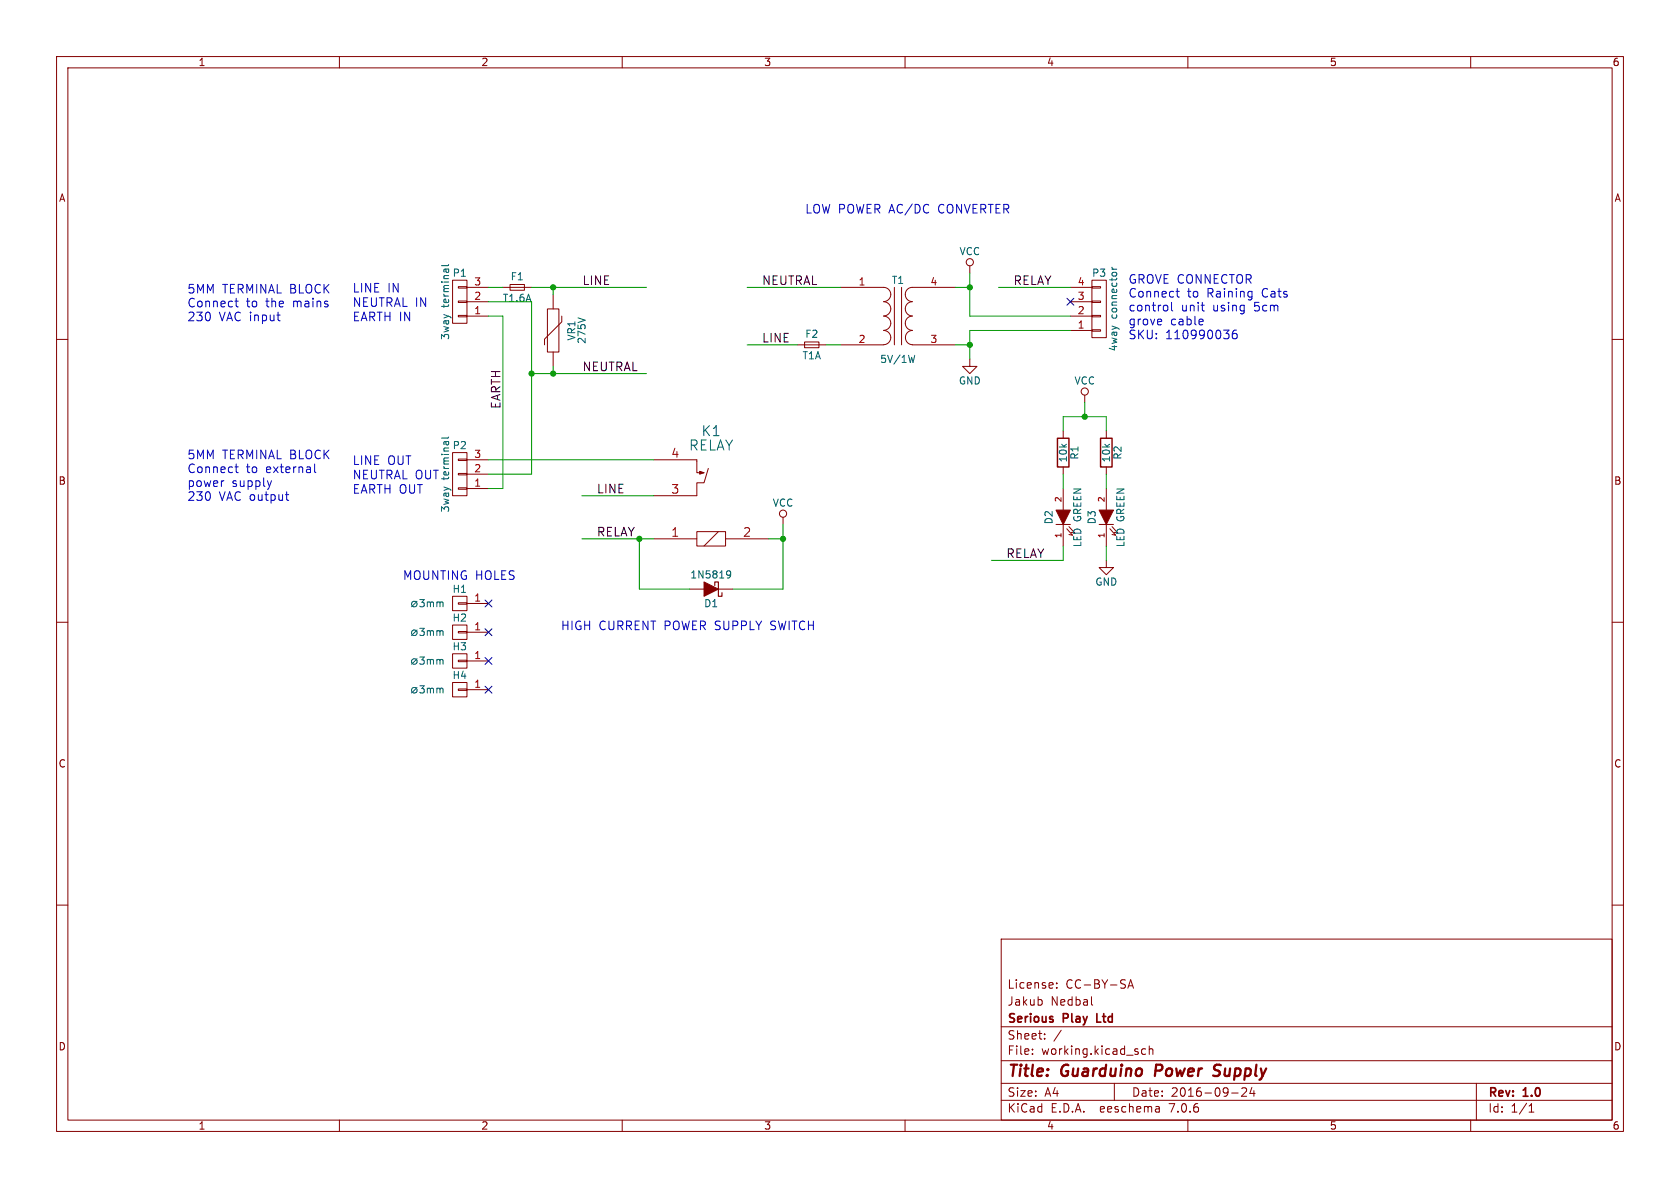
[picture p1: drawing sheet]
(kicad_sch (version 20230121) (generator eeschema)

 (paper "A4")

 (title_block
  (title "Guarduino Power Supply")
  (date "2016-09-24")
  (rev "1.0")
  (company "Serious Play Ltd")
  (comment 1 "Jakub Nedbal")
  (comment 2 "License: CC-BY-SA"))

 (lib_symbols
  (symbol "guarduino_power-rescue:CONN_01X01" (pin_names (offset 1.016) hide) (in_bom yes) (on_board yes)
   (property "Reference" "P" (at 0 2.54 0) (effects (font (size 1.27 1.27))))
   (property "Value" "CONN_01X01" (at 2.54 0 90) (effects (font (size 1.27 1.27))))
   (property "Footprint" "" (at 0 0 0) (effects (font (size 1.27 1.27))))
   (property "Datasheet" "" (at 0 0 0) (effects (font (size 1.27 1.27))))
   (symbol "CONN_01X01_0_1"
    (rectangle (start -1.27 0.127) (end 0.254 -0.127) (stroke (width 0) (type solid)) (fill (type none)))
    (rectangle (start -1.27 1.27) (end 1.27 -1.27) (stroke (width 0) (type solid)) (fill (type none))))
   (symbol "CONN_01X01_1_1"
    (pin passive line (at -5.08 0 0) (length 3.81) (name "P1" (effects (font (size 1.27 1.27)))) (number "1" (effects (font (size 1.27 1.27)))))))
  (symbol "guarduino_power-rescue:CONN_01X03" (pin_names (offset 1.016) hide) (in_bom yes) (on_board yes)
   (property "Reference" "P" (at 0 5.08 0) (effects (font (size 1.27 1.27))))
   (property "Value" "CONN_01X03" (at 2.54 0 90) (effects (font (size 1.27 1.27))))
   (property "Footprint" "" (at 0 0 0) (effects (font (size 1.27 1.27))))
   (property "Datasheet" "" (at 0 0 0) (effects (font (size 1.27 1.27))))
   (symbol "CONN_01X03_0_1"
    (rectangle (start -1.27 -2.413) (end 0.254 -2.667) (stroke (width 0) (type solid)) (fill (type none)))
    (rectangle (start -1.27 0.127) (end 0.254 -0.127) (stroke (width 0) (type solid)) (fill (type none)))
    (rectangle (start -1.27 2.667) (end 0.254 2.413) (stroke (width 0) (type solid)) (fill (type none)))
    (rectangle (start -1.27 3.81) (end 1.27 -3.81) (stroke (width 0) (type solid)) (fill (type none))))
   (symbol "CONN_01X03_1_1"
    (pin passive line (at -5.08 2.54 0) (length 3.81) (name "P1" (effects (font (size 1.27 1.27)))) (number "1" (effects (font (size 1.27 1.27)))))
    (pin passive line (at -5.08 0 0) (length 3.81) (name "P2" (effects (font (size 1.27 1.27)))) (number "2" (effects (font (size 1.27 1.27)))))
    (pin passive line (at -5.08 -2.54 0) (length 3.81) (name "P3" (effects (font (size 1.27 1.27)))) (number "3" (effects (font (size 1.27 1.27)))))))
  (symbol "guarduino_power-rescue:CONN_01X04" (pin_names (offset 1.016) hide) (in_bom yes) (on_board yes)
   (property "Reference" "P" (at 0 6.35 0) (effects (font (size 1.27 1.27))))
   (property "Value" "CONN_01X04" (at 2.54 0 90) (effects (font (size 1.27 1.27))))
   (property "Footprint" "" (at 0 0 0) (effects (font (size 1.27 1.27))))
   (property "Datasheet" "" (at 0 0 0) (effects (font (size 1.27 1.27))))
   (symbol "CONN_01X04_0_1"
    (rectangle (start -1.27 -3.683) (end 0.254 -3.937) (stroke (width 0) (type solid)) (fill (type none)))
    (rectangle (start -1.27 -1.143) (end 0.254 -1.397) (stroke (width 0) (type solid)) (fill (type none)))
    (rectangle (start -1.27 1.397) (end 0.254 1.143) (stroke (width 0) (type solid)) (fill (type none)))
    (rectangle (start -1.27 3.937) (end 0.254 3.683) (stroke (width 0) (type solid)) (fill (type none)))
    (rectangle (start -1.27 5.08) (end 1.27 -5.08) (stroke (width 0) (type solid)) (fill (type none))))
   (symbol "CONN_01X04_1_1"
    (pin passive line (at -5.08 3.81 0) (length 3.81) (name "P1" (effects (font (size 1.27 1.27)))) (number "1" (effects (font (size 1.27 1.27)))))
    (pin passive line (at -5.08 1.27 0) (length 3.81) (name "P2" (effects (font (size 1.27 1.27)))) (number "2" (effects (font (size 1.27 1.27)))))
    (pin passive line (at -5.08 -1.27 0) (length 3.81) (name "P3" (effects (font (size 1.27 1.27)))) (number "3" (effects (font (size 1.27 1.27)))))
    (pin passive line (at -5.08 -3.81 0) (length 3.81) (name "P4" (effects (font (size 1.27 1.27)))) (number "4" (effects (font (size 1.27 1.27)))))))
  (symbol "guarduino_power-rescue:D_Schottky" (pin_numbers hide) (pin_names (offset 1.016) hide) (in_bom yes) (on_board yes)
   (property "Reference" "D" (at 0 2.54 0) (effects (font (size 1.27 1.27))))
   (property "Value" "D_Schottky" (at 0 -2.54 0) (effects (font (size 1.27 1.27))))
   (property "Footprint" "" (at 0 0 0) (effects (font (size 1.27 1.27))))
   (property "Datasheet" "" (at 0 0 0) (effects (font (size 1.27 1.27))))
   (symbol "D_Schottky_0_1"
    (polyline (pts (xy 1.27 1.27) (xy -1.27 0) (xy 1.27 -1.27)) (stroke (width 0) (type solid)) (fill (type outline)))
    (polyline (pts (xy -1.905 0.635) (xy -1.905 1.27) (xy -1.27 1.27) (xy -1.27 -1.27) (xy -0.635 -1.27) (xy -0.635 -0.635)) (stroke (width 0.2032) (type solid)) (fill (type none))))
   (symbol "D_Schottky_1_1"
    (pin passive line (at -3.81 0 0) (length 2.54) (name "K" (effects (font (size 1.27 1.27)))) (number "1" (effects (font (size 1.27 1.27)))))
    (pin passive line (at 3.81 0 180) (length 2.54) (name "A" (effects (font (size 1.27 1.27)))) (number "2" (effects (font (size 1.27 1.27)))))))
  (symbol "guarduino_power-rescue:F_Small" (pin_numbers hide) (pin_names (offset 0.254) hide) (in_bom yes) (on_board yes)
   (property "Reference" "F" (at -1.016 1.524 0) (effects (font (size 1.27 1.27)) (justify left)))
   (property "Value" "F_Small" (at -3.048 -1.524 0) (effects (font (size 1.27 1.27)) (justify left)))
   (property "Footprint" "" (at 0 0 0) (effects (font (size 1.27 1.27))))
   (property "Datasheet" "" (at 0 0 0) (effects (font (size 1.27 1.27))))
   (symbol "F_Small_0_1"
    (rectangle (start -1.27 0.508) (end 1.27 -0.508) (stroke (width 0) (type solid)) (fill (type none)))
    (polyline (pts (xy -1.27 0) (xy 1.27 0)) (stroke (width 0) (type solid)) (fill (type none))))
   (symbol "F_Small_1_1"
    (pin passive line (at -2.54 0 0) (length 1.27) (name "~" (effects (font (size 1.016 1.016)))) (number "1" (effects (font (size 1.016 1.016)))))
    (pin passive line (at 2.54 0 180) (length 1.27) (name "~" (effects (font (size 1.016 1.016)))) (number "2" (effects (font (size 1.016 1.016)))))))
  (symbol "guarduino_power-rescue:GND" (power) (pin_names (offset 0)) (in_bom yes) (on_board yes)
   (property "Reference" "#PWR" (at 0 -6.35 0) (effects (font (size 1.27 1.27)) hide))
   (property "Value" "GND" (at 0 -3.81 0) (effects (font (size 1.27 1.27))))
   (property "Footprint" "" (at 0 0 0) (effects (font (size 1.27 1.27))))
   (property "Datasheet" "" (at 0 0 0) (effects (font (size 1.27 1.27))))
   (symbol "GND_0_1"
    (polyline (pts (xy 0 0) (xy 0 -1.27) (xy 1.27 -1.27) (xy 0 -2.54) (xy -1.27 -1.27) (xy 0 -1.27)) (stroke (width 0) (type solid)) (fill (type none))))
   (symbol "GND_1_1"
    (pin power_in line (at 0 0 270) (length 0) hide (name "GND" (effects (font (size 1.27 1.27)))) (number "1" (effects (font (size 1.27 1.27)))))))
  (symbol "guarduino_power-rescue:LED" (pin_names (offset 1.016) hide) (in_bom yes) (on_board yes)
   (property "Reference" "D" (at 0 2.54 0) (effects (font (size 1.27 1.27))))
   (property "Value" "LED" (at 0 -2.54 0) (effects (font (size 1.27 1.27))))
   (property "Footprint" "" (at 0 0 0) (effects (font (size 1.27 1.27))))
   (property "Datasheet" "" (at 0 0 0) (effects (font (size 1.27 1.27))))
   (symbol "LED_0_1"
    (polyline (pts (xy -1.27 1.27) (xy -1.27 -1.27)) (stroke (width 0) (type solid)) (fill (type none)))
    (polyline (pts (xy -2.032 -0.635) (xy -3.175 -1.651) (xy -3.048 -1.016)) (stroke (width 0) (type solid)) (fill (type none)))
    (polyline (pts (xy -1.651 -1.016) (xy -2.794 -2.032) (xy -2.667 -1.397)) (stroke (width 0) (type solid)) (fill (type none)))
    (polyline (pts (xy 1.27 1.27) (xy -1.27 0) (xy 1.27 -1.27)) (stroke (width 0) (type solid)) (fill (type outline))))
   (symbol "LED_1_1"
    (pin passive line (at -5.08 0 0) (length 3.81) (name "K" (effects (font (size 1.016 1.016)))) (number "1" (effects (font (size 1.016 1.016)))))
    (pin passive line (at 5.08 0 180) (length 3.81) (name "A" (effects (font (size 1.016 1.016)))) (number "2" (effects (font (size 1.016 1.016)))))))
  (symbol "guarduino_power-rescue:R" (pin_numbers hide) (pin_names (offset 0)) (in_bom yes) (on_board yes)
   (property "Reference" "R" (at 2.032 0 90) (effects (font (size 1.27 1.27))))
   (property "Value" "R" (at 0 0 90) (effects (font (size 1.27 1.27))))
   (property "Footprint" "" (at -1.778 0 90) (effects (font (size 1.27 1.27))))
   (property "Datasheet" "" (at 0 0 0) (effects (font (size 1.27 1.27))))
   (symbol "R_0_1"
    (rectangle (start -1.016 -2.54) (end 1.016 2.54) (stroke (width 0.254) (type solid)) (fill (type none))))
   (symbol "R_1_1"
    (pin passive line (at 0 3.81 270) (length 1.27) (name "~" (effects (font (size 1.27 1.27)))) (number "1" (effects (font (size 1.27 1.27)))))
    (pin passive line (at 0 -3.81 90) (length 1.27) (name "~" (effects (font (size 1.27 1.27)))) (number "2" (effects (font (size 1.27 1.27)))))))
  (symbol "guarduino_power-rescue:RELAY_PCN-105D3MHZ" (pin_names (offset 1.016) hide) (in_bom yes) (on_board yes)
   (property "Reference" "K" (at 0 15.24 0) (effects (font (size 1.778 1.778))))
   (property "Value" "RELAY_PCN-105D3MHZ" (at 0 -15.24 0) (effects (font (size 1.778 1.778))))
   (property "Footprint" "" (at 0 0 0) (effects (font (size 1.524 1.524))))
   (property "Datasheet" "" (at 0 0 0) (effects (font (size 1.524 1.524))))
   (symbol "RELAY_PCN-105D3MHZ_0_1"
    (rectangle (start -6.35 2.54) (end -3.81 -2.54) (stroke (width 0) (type solid)) (fill (type none)))
    (polyline (pts (xy 8.636 -2.54) (xy 8.89 -2.54) (xy 8.89 -2.54)) (stroke (width 0) (type solid)) (fill (type none)))
    (polyline (pts (xy -3.81 1.27) (xy -6.35 -1.27) (xy -6.35 -1.27) (xy -6.35 -1.27)) (stroke (width 0) (type solid)) (fill (type none)))
    (polyline (pts (xy 8.636 -2.54) (xy 6.604 -2.54) (xy 6.604 -1.27) (xy 6.604 -1.27)) (stroke (width 0) (type solid)) (fill (type none)))
    (polyline (pts (xy 2.54 -2.54) (xy 4.826 -2.54) (xy 4.826 -1.27) (xy 7.366 -0.508) (xy 7.366 -0.508)) (stroke (width 0) (type solid)) (fill (type none)))
    (polyline (pts (xy 6.604 -1.27) (xy 6.35 -2.032) (xy 6.858 -2.032) (xy 6.604 -1.27) (xy 6.604 -1.27)) (stroke (width 0) (type solid)) (fill (type outline))))
   (symbol "RELAY_PCN-105D3MHZ_1_1"
    (pin input line (at -5.08 -10.16 90) (length 7.62) (name "~" (effects (font (size 1.524 1.524)))) (number "1" (effects (font (size 1.524 1.524)))))
    (pin input line (at -5.08 10.16 270) (length 7.62) (name "~" (effects (font (size 1.524 1.524)))) (number "2" (effects (font (size 1.524 1.524)))))
    (pin passive line (at 2.54 -10.16 90) (length 7.62) (name "~" (effects (font (size 1.524 1.524)))) (number "3" (effects (font (size 1.524 1.524)))))
    (pin passive line (at 8.89 -10.16 90) (length 7.62) (name "~" (effects (font (size 1.524 1.524)))) (number "4" (effects (font (size 1.524 1.524)))))))
  (symbol "guarduino_power-rescue:TRANSFO" (pin_names (offset 1.016) hide) (in_bom yes) (on_board yes)
   (property "Reference" "T" (at 0 6.35 0) (effects (font (size 1.27 1.27))))
   (property "Value" "TRANSFO" (at 0 -7.62 0) (effects (font (size 1.27 1.27))))
   (property "Footprint" "" (at 0 0 0) (effects (font (size 1.27 1.27))))
   (property "Datasheet" "" (at 0 0 0) (effects (font (size 1.27 1.27))))
   (symbol "TRANSFO_0_1"
    (arc (start -2.54 -5.0546) (mid -1.6599 -4.6901) (end -1.27 -3.81) (stroke (width 0) (type solid)) (fill (type none)))
    (arc (start -2.54 -2.5146) (mid -1.6599 -2.1501) (end -1.27 -1.27) (stroke (width 0) (type solid)) (fill (type none)))
    (arc (start -2.54 0.0254) (mid -1.6599 0.3899) (end -1.27 1.27) (stroke (width 0) (type solid)) (fill (type none)))
    (arc (start -2.54 2.5654) (mid -1.6599 2.9299) (end -1.27 3.81) (stroke (width 0) (type solid)) (fill (type none)))
    (arc (start -1.27 -3.81) (mid -1.642 -2.912) (end -2.54 -2.54) (stroke (width 0) (type solid)) (fill (type none)))
    (arc (start -1.27 -1.27) (mid -1.642 -0.372) (end -2.54 0) (stroke (width 0) (type solid)) (fill (type none)))
    (arc (start -1.27 1.27) (mid -1.642 2.168) (end -2.54 2.54) (stroke (width 0) (type solid)) (fill (type none)))
    (arc (start -1.27 3.81) (mid -1.642 4.708) (end -2.54 5.08) (stroke (width 0) (type solid)) (fill (type none)))
    (polyline (pts (xy -0.635 5.08) (xy -0.635 -5.08)) (stroke (width 0) (type solid)) (fill (type none)))
    (polyline (pts (xy 0.635 -5.08) (xy 0.635 5.08)) (stroke (width 0) (type solid)) (fill (type none)))
    (arc (start 1.2954 -1.27) (mid 1.6599 -2.1501) (end 2.54 -2.5146) (stroke (width 0) (type solid)) (fill (type none)))
    (arc (start 1.2954 1.27) (mid 1.6599 0.3899) (end 2.54 0.0254) (stroke (width 0) (type solid)) (fill (type none)))
    (arc (start 1.2954 3.81) (mid 1.6599 2.9299) (end 2.54 2.5654) (stroke (width 0) (type solid)) (fill (type none)))
    (arc (start 1.3208 -3.81) (mid 1.6853 -4.6901) (end 2.5654 -5.0546) (stroke (width 0) (type solid)) (fill (type none)))
    (arc (start 2.54 0) (mid 1.642 -0.372) (end 1.2954 -1.27) (stroke (width 0) (type solid)) (fill (type none)))
    (arc (start 2.54 2.54) (mid 1.642 2.168) (end 1.2954 1.27) (stroke (width 0) (type solid)) (fill (type none)))
    (arc (start 2.54 5.08) (mid 1.642 4.708) (end 1.2954 3.81) (stroke (width 0) (type solid)) (fill (type none)))
    (arc (start 2.5654 -2.54) (mid 1.6674 -2.912) (end 1.3208 -3.81) (stroke (width 0) (type solid)) (fill (type none))))
   (symbol "TRANSFO_1_1"
    (pin passive line (at -10.16 5.08 0) (length 7.62) (name "AA" (effects (font (size 1.27 1.27)))) (number "1" (effects (font (size 1.27 1.27)))))
    (pin passive line (at -10.16 -5.08 0) (length 7.62) (name "AB" (effects (font (size 1.27 1.27)))) (number "2" (effects (font (size 1.27 1.27)))))
    (pin passive line (at 10.16 -5.08 180) (length 7.62) (name "SA" (effects (font (size 1.27 1.27)))) (number "3" (effects (font (size 1.27 1.27)))))
    (pin passive line (at 10.16 5.08 180) (length 7.62) (name "SB" (effects (font (size 1.27 1.27)))) (number "4" (effects (font (size 1.27 1.27)))))))
  (symbol "guarduino_power-rescue:VCC" (power) (pin_names (offset 0)) (in_bom yes) (on_board yes)
   (property "Reference" "#PWR" (at 0 -3.81 0) (effects (font (size 1.27 1.27)) hide))
   (property "Value" "VCC" (at 0 3.81 0) (effects (font (size 1.27 1.27))))
   (property "Footprint" "" (at 0 0 0) (effects (font (size 1.27 1.27))))
   (property "Datasheet" "" (at 0 0 0) (effects (font (size 1.27 1.27))))
   (symbol "VCC_0_1"
    (polyline (pts (xy 0 0) (xy 0 1.27)) (stroke (width 0) (type solid)) (fill (type none)))
    (circle (center 0 1.905) (radius 0.635) (stroke (width 0) (type solid)) (fill (type none))))
   (symbol "VCC_1_1"
    (pin power_in line (at 0 0 90) (length 0) hide (name "VCC" (effects (font (size 1.27 1.27)))) (number "1" (effects (font (size 1.27 1.27)))))))
  (symbol "guarduino_power-rescue:VR" (pin_numbers hide) (pin_names (offset 0)) (in_bom yes) (on_board yes)
   (property "Reference" "VR" (at 1.524 -1.1684 90) (effects (font (size 1.27 1.27)) (justify top)))
   (property "Value" "VR" (at 0 0 90) (effects (font (size 1.27 1.27))))
   (property "Footprint" "" (at 0 0 0) (effects (font (size 1.27 1.27))))
   (property "Datasheet" "" (at 0 0 0) (effects (font (size 1.27 1.27))))
   (symbol "VR_0_1"
    (rectangle (start -1.016 3.81) (end 1.016 -3.81) (stroke (width 0) (type solid)) (fill (type none)))
    (polyline (pts (xy -1.524 -2.54) (xy -1.524 -1.524) (xy 1.524 1.524) (xy 1.524 2.54) (xy 1.524 2.54)) (stroke (width 0) (type solid)) (fill (type none))))
   (symbol "VR_1_1"
    (pin passive line (at 0 6.35 270) (length 2.54) (name "~" (effects (font (size 1.27 1.27)))) (number "1" (effects (font (size 1.27 1.27)))))
    (pin passive line (at 0 -6.35 90) (length 2.54) (name "~" (effects (font (size 1.27 1.27)))) (number "2" (effects (font (size 1.27 1.27))))))))

 (junction (at 97.79 66.04) (diameter 0) (color 0 0 0 0))
 (junction (at 171.45 50.8) (diameter 0) (color 0 0 0 0))
 (junction (at 113.03 95.25) (diameter 0) (color 0 0 0 0))
 (junction (at 191.77 73.66) (diameter 0) (color 0 0 0 0))
 (junction (at 138.43 95.25) (diameter 0) (color 0 0 0 0))
 (junction (at 93.98 66.04) (diameter 0) (color 0 0 0 0))
 (junction (at 97.79 50.8) (diameter 0) (color 0 0 0 0))
 (junction (at 171.45 60.96) (diameter 0) (color 0 0 0 0))

 (no_connect (at 189.23 53.34))
 (no_connect (at 86.36 111.76))
 (no_connect (at 86.36 121.92))
 (no_connect (at 86.36 106.68))
 (no_connect (at 86.36 116.84))

 (wire (pts (xy 171.45 55.88) (xy 189.23 55.88)) (stroke (width 0) (type default)))
 (wire (pts (xy 86.36 55.88) (xy 88.9 55.88)) (stroke (width 0) (type default)))
 (wire (pts (xy 97.79 50.8) (xy 114.3 50.8)) (stroke (width 0) (type default)))
 (wire (pts (xy 86.36 81.28) (xy 115.57 81.28)) (stroke (width 0) (type default)))
 (wire (pts (xy 113.03 95.25) (xy 113.03 104.14)) (stroke (width 0) (type default)))
 (wire (pts (xy 195.58 73.66) (xy 195.58 76.2)) (stroke (width 0) (type default)))
 (wire (pts (xy 86.36 53.34) (xy 93.98 53.34)) (stroke (width 0) (type default)))
 (wire (pts (xy 168.91 50.8) (xy 171.45 50.8)) (stroke (width 0) (type default)))
 (wire (pts (xy 168.91 60.96) (xy 171.45 60.96)) (stroke (width 0) (type default)))
 (wire (pts (xy 93.98 53.34) (xy 93.98 66.04)) (stroke (width 0) (type default)))
 (wire (pts (xy 171.45 58.42) (xy 171.45 60.96)) (stroke (width 0) (type default)))
 (wire (pts (xy 140.97 60.96) (xy 132.08 60.96)) (stroke (width 0) (type default)))
 (wire (pts (xy 135.89 95.25) (xy 138.43 95.25)) (stroke (width 0) (type default)))
 (wire (pts (xy 138.43 104.14) (xy 129.54 104.14)) (stroke (width 0) (type default)))
 (wire (pts (xy 191.77 73.66) (xy 191.77 71.12)) (stroke (width 0) (type default)))
 (wire (pts (xy 191.77 73.66) (xy 195.58 73.66)) (stroke (width 0) (type default)))
 (wire (pts (xy 86.36 50.8) (xy 88.9 50.8)) (stroke (width 0) (type default)))
 (wire (pts (xy 132.08 50.8) (xy 148.59 50.8)) (stroke (width 0) (type default)))
 (wire (pts (xy 187.96 83.82) (xy 187.96 86.36)) (stroke (width 0) (type default)))
 (wire (pts (xy 93.98 83.82) (xy 86.36 83.82)) (stroke (width 0) (type default)))
 (wire (pts (xy 97.79 50.8) (xy 97.79 52.07)) (stroke (width 0) (type default)))
 (wire (pts (xy 93.98 66.04) (xy 93.98 83.82)) (stroke (width 0) (type default)))
 (wire (pts (xy 113.03 95.25) (xy 115.57 95.25)) (stroke (width 0) (type default)))
 (wire (pts (xy 138.43 95.25) (xy 138.43 104.14)) (stroke (width 0) (type default)))
 (wire (pts (xy 171.45 48.26) (xy 171.45 50.8)) (stroke (width 0) (type default)))
 (wire (pts (xy 187.96 73.66) (xy 191.77 73.66)) (stroke (width 0) (type default)))
 (wire (pts (xy 93.98 50.8) (xy 97.79 50.8)) (stroke (width 0) (type default)))
 (wire (pts (xy 171.45 60.96) (xy 171.45 63.5)) (stroke (width 0) (type default)))
 (wire (pts (xy 148.59 60.96) (xy 146.05 60.96)) (stroke (width 0) (type default)))
 (wire (pts (xy 86.36 86.36) (xy 88.9 86.36)) (stroke (width 0) (type default)))
 (wire (pts (xy 102.87 87.63) (xy 115.57 87.63)) (stroke (width 0) (type default)))
 (wire (pts (xy 195.58 83.82) (xy 195.58 86.36)) (stroke (width 0) (type default)))
 (wire (pts (xy 88.9 86.36) (xy 88.9 55.88)) (stroke (width 0) (type default)))
 (wire (pts (xy 187.96 96.52) (xy 187.96 99.06)) (stroke (width 0) (type default)))
 (wire (pts (xy 93.98 66.04) (xy 97.79 66.04)) (stroke (width 0) (type default)))
 (wire (pts (xy 102.87 95.25) (xy 113.03 95.25)) (stroke (width 0) (type default)))
 (wire (pts (xy 187.96 73.66) (xy 187.96 76.2)) (stroke (width 0) (type default)))
 (wire (pts (xy 176.53 50.8) (xy 189.23 50.8)) (stroke (width 0) (type default)))
 (wire (pts (xy 195.58 96.52) (xy 195.58 99.06)) (stroke (width 0) (type default)))
 (wire (pts (xy 171.45 50.8) (xy 171.45 55.88)) (stroke (width 0) (type default)))
 (wire (pts (xy 138.43 92.71) (xy 138.43 95.25)) (stroke (width 0) (type default)))
 (wire (pts (xy 171.45 58.42) (xy 189.23 58.42)) (stroke (width 0) (type default)))
 (wire (pts (xy 113.03 104.14) (xy 121.92 104.14)) (stroke (width 0) (type default)))
 (wire (pts (xy 187.96 99.06) (xy 175.26 99.06)) (stroke (width 0) (type default)))
 (wire (pts (xy 97.79 64.77) (xy 97.79 66.04)) (stroke (width 0) (type default)))
 (wire (pts (xy 97.79 66.04) (xy 114.3 66.04)) (stroke (width 0) (type default)))

 (text "LINE OUT" (at 62.23 82.55 0) (effects (font (size 1.524 1.524)) (justify left bottom)))
 (text "EARTH OUT" (at 62.23 87.63 0) (effects (font (size 1.524 1.524)) (justify left bottom)))
 (text "LOW POWER AC/DC CONVERTER" (at 142.24 38.1 0) (effects (font (size 1.524 1.524)) (justify left bottom)))
 (text "MOUNTING HOLES" (at 71.12 102.87 0) (effects (font (size 1.524 1.524)) (justify left bottom)))
 (text "NEUTRAL IN" (at 62.23 54.61 0) (effects (font (size 1.524 1.524)) (justify left bottom)))
 (text "5MM TERMINAL BLOCK\nConnect to the mains\n230 VAC input" (at 33.02 57.15 0) (effects (font (size 1.524 1.524)) (justify left bottom)))
 (text "LINE IN" (at 62.23 52.07 0) (effects (font (size 1.524 1.524)) (justify left bottom)))
 (text "EARTH IN" (at 62.23 57.15 0) (effects (font (size 1.524 1.524)) (justify left bottom)))
 (text "5MM TERMINAL BLOCK\nConnect to external\npower supply\n230 VAC output" (at 33.02 88.9 0) (effects (font (size 1.524 1.524)) (justify left bottom)))
 (text "HIGH CURRENT POWER SUPPLY SWITCH" (at 99.06 111.76 0) (effects (font (size 1.524 1.524)) (justify left bottom)))
 (text "GROVE CONNECTOR\nConnect to Raining Cats\ncontrol unit using 5cm\ngrove cable\nSKU: 110990036" (at 199.39 60.325 0) (effects (font (size 1.524 1.524)) (justify left bottom)))
 (text "NEUTRAL OUT" (at 62.23 85.09 0) (effects (font (size 1.524 1.524)) (justify left bottom)))

 (label "LINE" (at 105.41 87.63 0) (effects (font (size 1.524 1.524)) (justify left bottom)))
 (label "LINE" (at 102.87 50.8 0) (effects (font (size 1.524 1.524)) (justify left bottom)))
 (label "NEUTRAL" (at 102.87 66.04 0) (effects (font (size 1.524 1.524)) (justify left bottom)))
 (label "RELAY" (at 177.8 99.06 0) (effects (font (size 1.524 1.524)) (justify left bottom)))
 (label "EARTH" (at 88.9 72.39 90) (effects (font (size 1.524 1.524)) (justify left bottom)))
 (label "LINE" (at 134.62 60.96 0) (effects (font (size 1.524 1.524)) (justify left bottom)))
 (label "NEUTRAL" (at 134.62 50.8 0) (effects (font (size 1.524 1.524)) (justify left bottom)))
 (label "RELAY" (at 105.41 95.25 0) (effects (font (size 1.524 1.524)) (justify left bottom)))
 (label "RELAY" (at 179.07 50.8 0) (effects (font (size 1.524 1.524)) (justify left bottom)))

 (symbol (lib_id "guarduino_power-rescue:TRANSFO") (at 158.75 55.88 0) (unit 1) (in_bom yes) (on_board yes) (dnp no)
  (property "Reference" "T1" (at 158.75 49.53 0) (effects (font (size 1.27 1.27))))
  (property "Value" "5V/1W" (at 158.75 63.5 0) (effects (font (size 1.27 1.27))))
  (property "Footprint" "jakub:RAC01-02" (at 158.75 55.88 0) (effects (font (size 1.27 1.27)) hide))
  (property "Datasheet" "" (at 158.75 55.88 0) (effects (font (size 1.27 1.27))))
  (property "Part Number" "RAC01-05SC" (at 158.75 55.88 0) (effects (font (size 1.524 1.524)) hide))
  (property "Manufacturer" "Recom Power" (at 158.75 55.88 0) (effects (font (size 1.524 1.524)) hide))
  (property "Package" "33.7mmx22.2mm" (at 158.75 55.88 0) (effects (font (size 1.524 1.524)) hide))
  (property "Supplier" "Farnell" (at 158.75 55.88 0) (effects (font (size 1.524 1.524)) hide))
  (property "Order Code" "1903055" (at 158.75 55.88 0) (effects (font (size 1.524 1.524)) hide))
  (property "Note" "1 W 5 V AC/DC converter" (at 158.75 55.88 0) (effects (font (size 1.524 1.524)) hide)) (pin "1") (pin "2") (pin "3") (pin "4"))

 (symbol (lib_id "guarduino_power-rescue:CONN_01X03") (at 81.28 53.34 180) (unit 1) (in_bom yes) (on_board yes) (dnp no)
  (property "Reference" "P1" (at 81.28 48.26 0) (effects (font (size 1.27 1.27))))
  (property "Value" "3way terminal" (at 78.74 53.34 90) (effects (font (size 1.27 1.27))))
  (property "Footprint" "Terminal_Blocks:TerminalBlock_Pheonix_MKDS1.5-3pol" (at 81.28 53.34 0) (effects (font (size 1.27 1.27)) hide))
  (property "Datasheet" "" (at 81.28 53.34 0) (effects (font (size 1.27 1.27))))
  (property "Part Number" "22-23-2031" (at 81.28 53.34 0) (effects (font (size 1.524 1.524)) hide))
  (property "Manufacturer" "Goosvn" (at 81.28 53.34 0) (effects (font (size 1.524 1.524)) hide))
  (property "Package" "SIP-3" (at 81.28 53.34 0) (effects (font (size 1.524 1.524)) hide))
  (property "Supplier" "Open Parts Library" (at 81.28 53.34 0) (effects (font (size 1.524 1.524)) hide))
  (property "Order Code" "320110029" (at 81.28 53.34 0) (effects (font (size 1.524 1.524)) hide))
  (property "Alt. Supplier" "Farnell" (at 81.28 53.34 0) (effects (font (size 1.524 1.524)) hide))
  (property "Alt. Order Code" "2493623" (at 81.28 53.34 0) (effects (font (size 1.524 1.524)) hide))
  (property "Note" "3 way wire-to-board terminal block 5mm pitch" (at 81.28 53.34 0) (effects (font (size 1.524 1.524)) hide)) (pin "1") (pin "2") (pin "3"))

 (symbol (lib_id "guarduino_power-rescue:RELAY_PCN-105D3MHZ") (at 125.73 90.17 270) (mirror x) (unit 1) (in_bom yes) (on_board yes) (dnp no)
  (property "Reference" "K1" (at 125.73 76.2 90) (effects (font (size 1.778 1.778))))
  (property "Value" "RELAY" (at 125.73 78.74 90) (effects (font (size 1.778 1.778))))
  (property "Footprint" "jakub:PCNrelay" (at 125.73 90.17 0) (effects (font (size 1.524 1.524)) hide))
  (property "Datasheet" "" (at 125.73 90.17 0) (effects (font (size 1.524 1.524))))
  (property "Part Number" "PCN-105D3MHZ" (at 125.73 90.17 0) (effects (font (size 1.524 1.524)) hide))
  (property "Manufacturer" "TE Connectivity" (at 125.73 90.17 0) (effects (font (size 1.524 1.524)) hide))
  (property "Package" "SIP-7-4" (at 125.73 90.17 0) (effects (font (size 1.524 1.524)) hide))
  (property "Supplier" "Farnell" (at 125.73 90.17 0) (effects (font (size 1.524 1.524)) hide))
  (property "Order Code" "4444930" (at 125.73 90.17 0) (effects (font (size 1.524 1.524)) hide))
  (property "Note" "SPST-NO PCN series power relay 5 VDC 3 A" (at 125.73 90.17 0) (effects (font (size 1.524 1.524)) hide)) (pin "1") (pin "2") (pin "3") (pin "4"))

 (symbol (lib_id "guarduino_power-rescue:F_Small") (at 91.44 50.8 0) (unit 1) (in_bom yes) (on_board yes) (dnp no)
  (property "Reference" "F1" (at 91.44 48.895 0) (effects (font (size 1.27 1.27))))
  (property "Value" "T1.6A" (at 91.44 52.705 0) (effects (font (size 1.27 1.27))))
  (property "Footprint" "Fuse_Holders_and_Fuses:Fuseholder5x20_horiz_open_Schurter_0031_8201" (at 91.44 50.8 0) (effects (font (size 1.27 1.27)) hide))
  (property "Datasheet" "" (at 91.44 50.8 0) (effects (font (size 1.27 1.27))))
  (property "Part Number" "0031.8201" (at 91.44 50.8 0) (effects (font (size 1.524 1.524)) hide))
  (property "Manufacturer" "Schurter" (at 91.44 50.8 0) (effects (font (size 1.524 1.524)) hide))
  (property "Package" "5mmx20mm" (at 91.44 50.8 0) (effects (font (size 1.524 1.524)) hide))
  (property "Supplier" "Farnell" (at 91.44 50.8 0) (effects (font (size 1.524 1.524)) hide))
  (property "Order Code" "1162740" (at 91.44 50.8 0) (effects (font (size 1.524 1.524)) hide))
  (property "Note" "Fuse holder for slow acting 1.6A fuse" (at 91.44 50.8 0) (effects (font (size 1.524 1.524)) hide)) (pin "1") (pin "2"))

 (symbol (lib_id "guarduino_power-rescue:R") (at 187.96 80.01 0) (unit 1) (in_bom yes) (on_board yes) (dnp no)
  (property "Reference" "R1" (at 189.992 80.01 90) (effects (font (size 1.27 1.27))))
  (property "Value" "10k" (at 187.96 80.01 90) (effects (font (size 1.27 1.27))))
  (property "Footprint" "Resistors_SMD:R_0603" (at 186.182 80.01 90) (effects (font (size 1.27 1.27)) hide))
  (property "Datasheet" "" (at 187.96 80.01 0) (effects (font (size 1.27 1.27))))
  (property "Part Number" "RC0603FR-0710KL" (at 187.96 80.01 0) (effects (font (size 1.524 1.524)) hide))
  (property "Manufacturer" "Yageo" (at 187.96 80.01 0) (effects (font (size 1.524 1.524)) hide))
  (property "Package" "0603" (at 187.96 80.01 0) (effects (font (size 1.524 1.524)) hide))
  (property "Supplier" "Farnell" (at 187.96 80.01 0) (effects (font (size 1.524 1.524)) hide))
  (property "Order Code" "9238603" (at 187.96 80.01 0) (effects (font (size 1.524 1.524)) hide))
  (property "Alt. Supplier" "Open Parts Library" (at 187.96 80.01 0) (effects (font (size 1.524 1.524)) hide))
  (property "Alt. Order Code" "301010299" (at 187.96 80.01 0) (effects (font (size 1.524 1.524)) hide))
  (property "Note" "10kΩ/1% 0603 resistor" (at 187.96 80.01 0) (effects (font (size 1.524 1.524)) hide)) (pin "1") (pin "2"))

 (symbol (lib_id "guarduino_power-rescue:VCC") (at 171.45 48.26 0) (unit 1) (in_bom yes) (on_board yes) (dnp no)
  (property "Reference" "#PWR01" (at 171.45 52.07 0) (effects (font (size 1.27 1.27)) hide))
  (property "Value" "VCC" (at 171.45 44.45 0) (effects (font (size 1.27 1.27))))
  (property "Footprint" "" (at 171.45 48.26 0) (effects (font (size 1.27 1.27))))
  (property "Datasheet" "" (at 171.45 48.26 0) (effects (font (size 1.27 1.27)))) (pin "1"))

 (symbol (lib_id "guarduino_power-rescue:VCC") (at 138.43 92.71 0) (unit 1) (in_bom yes) (on_board yes) (dnp no)
  (property "Reference" "#PWR02" (at 138.43 96.52 0) (effects (font (size 1.27 1.27)) hide))
  (property "Value" "VCC" (at 138.43 88.9 0) (effects (font (size 1.27 1.27))))
  (property "Footprint" "" (at 138.43 92.71 0) (effects (font (size 1.27 1.27))))
  (property "Datasheet" "" (at 138.43 92.71 0) (effects (font (size 1.27 1.27)))) (pin "1"))

 (symbol (lib_id "guarduino_power-rescue:GND") (at 171.45 63.5 0) (unit 1) (in_bom yes) (on_board yes) (dnp no)
  (property "Reference" "#PWR03" (at 171.45 69.85 0) (effects (font (size 1.27 1.27)) hide))
  (property "Value" "GND" (at 171.45 67.31 0) (effects (font (size 1.27 1.27))))
  (property "Footprint" "" (at 171.45 63.5 0) (effects (font (size 1.27 1.27))))
  (property "Datasheet" "" (at 171.45 63.5 0) (effects (font (size 1.27 1.27)))) (pin "1"))

 (symbol (lib_id "guarduino_power-rescue:LED") (at 187.96 91.44 90) (unit 1) (in_bom yes) (on_board yes) (dnp no)
  (property "Reference" "D2" (at 185.42 91.44 0) (effects (font (size 1.27 1.27))))
  (property "Value" "LED GREEN" (at 190.5 91.44 0) (effects (font (size 1.27 1.27))))
  (property "Footprint" "LEDs:LED_0603" (at 187.96 91.44 0) (effects (font (size 1.27 1.27)) hide))
  (property "Datasheet" "" (at 187.96 91.44 0) (effects (font (size 1.27 1.27))))
  (property "Part Number" "19-217-G7C-AN1P2-3T" (at 187.96 91.44 0) (effects (font (size 1.524 1.524)) hide))
  (property "Manufacturer" "Everlight" (at 187.96 91.44 0) (effects (font (size 1.524 1.524)) hide))
  (property "Package" "0603" (at 187.96 91.44 0) (effects (font (size 1.524 1.524)) hide))
  (property "Supplier" "Farnell" (at 187.96 91.44 0) (effects (font (size 1.524 1.524)) hide))
  (property "Order Code" "8554609" (at 187.96 91.44 0) (effects (font (size 1.524 1.524)) hide))
  (property "Alt. Supplier" "Open Parts Library" (at 187.96 91.44 0) (effects (font (size 1.524 1.524)) hide))
  (property "Alt. Order Code" "304090043" (at 187.96 91.44 0) (effects (font (size 1.524 1.524)) hide))
  (property "Note" "Green 0603 LED" (at 187.96 91.44 0) (effects (font (size 1.524 1.524)) hide)) (pin "1") (pin "2"))

 (symbol (lib_id "guarduino_power-rescue:VCC") (at 191.77 71.12 0) (unit 1) (in_bom yes) (on_board yes) (dnp no)
  (property "Reference" "#PWR04" (at 191.77 74.93 0) (effects (font (size 1.27 1.27)) hide))
  (property "Value" "VCC" (at 191.77 67.31 0) (effects (font (size 1.27 1.27))))
  (property "Footprint" "" (at 191.77 71.12 0) (effects (font (size 1.27 1.27))))
  (property "Datasheet" "" (at 191.77 71.12 0) (effects (font (size 1.27 1.27)))) (pin "1"))

 (symbol (lib_id "guarduino_power-rescue:GND") (at 195.58 99.06 0) (unit 1) (in_bom yes) (on_board yes) (dnp no)
  (property "Reference" "#PWR05" (at 195.58 105.41 0) (effects (font (size 1.27 1.27)) hide))
  (property "Value" "GND" (at 195.58 102.87 0) (effects (font (size 1.27 1.27))))
  (property "Footprint" "" (at 195.58 99.06 0) (effects (font (size 1.27 1.27))))
  (property "Datasheet" "" (at 195.58 99.06 0) (effects (font (size 1.27 1.27)))) (pin "1"))

 (symbol (lib_id "guarduino_power-rescue:CONN_01X03") (at 81.28 83.82 180) (unit 1) (in_bom yes) (on_board yes) (dnp no)
  (property "Reference" "P2" (at 81.28 78.74 0) (effects (font (size 1.27 1.27))))
  (property "Value" "3way terminal" (at 78.74 83.82 90) (effects (font (size 1.27 1.27))))
  (property "Footprint" "Terminal_Blocks:TerminalBlock_Pheonix_MKDS1.5-3pol" (at 81.28 83.82 0) (effects (font (size 1.27 1.27)) hide))
  (property "Datasheet" "" (at 81.28 83.82 0) (effects (font (size 1.27 1.27))))
  (property "Part Number" "22-23-2031" (at 81.28 83.82 0) (effects (font (size 1.524 1.524)) hide))
  (property "Manufacturer" "Goosvn" (at 81.28 83.82 0) (effects (font (size 1.524 1.524)) hide))
  (property "Package" "SIP-3" (at 81.28 83.82 0) (effects (font (size 1.524 1.524)) hide))
  (property "Supplier" "Open Parts Library" (at 81.28 83.82 0) (effects (font (size 1.524 1.524)) hide))
  (property "Order Code" "320110029" (at 81.28 83.82 0) (effects (font (size 1.524 1.524)) hide))
  (property "Alt. Supplier" "Farnell" (at 81.28 83.82 0) (effects (font (size 1.524 1.524)) hide))
  (property "Alt. Order Code" "2493623" (at 81.28 83.82 0) (effects (font (size 1.524 1.524)) hide))
  (property "Note" "3 way wire-to-board terminal block 5mm pitch" (at 81.28 83.82 0) (effects (font (size 1.524 1.524)) hide)) (pin "1") (pin "2") (pin "3"))

 (symbol (lib_id "guarduino_power-rescue:CONN_01X04") (at 194.31 54.61 0) (mirror x) (unit 1) (in_bom yes) (on_board yes) (dnp no)
  (property "Reference" "P3" (at 194.31 48.26 0) (effects (font (size 1.27 1.27))))
  (property "Value" "4way connector" (at 196.85 54.61 90) (effects (font (size 1.27 1.27))))
  (property "Footprint" "jakub:JST_PH_04way_vert" (at 194.31 54.61 0) (effects (font (size 1.27 1.27)) hide))
  (property "Datasheet" "" (at 194.31 54.61 0) (effects (font (size 1.27 1.27))))
  (property "Part Number" "1125S-4P" (at 194.31 54.61 0) (effects (font (size 1.524 1.524)) hide))
  (property "Manufacturer" "Taifeng" (at 194.31 54.61 0) (effects (font (size 1.524 1.524)) hide))
  (property "Package" "SIP-4" (at 194.31 54.61 0) (effects (font (size 1.524 1.524)) hide))
  (property "Supplier" "Open Parts Library" (at 194.31 54.61 0) (effects (font (size 1.524 1.524)) hide))
  (property "Order Code" "320110033" (at 194.31 54.61 0) (effects (font (size 1.524 1.524)) hide))
  (property "Alt. Supplier" "Farnell" (at 194.31 54.61 0) (effects (font (size 1.524 1.524)) hide))
  (property "Alt. Order Code" "9492437" (at 194.31 54.61 0) (effects (font (size 1.524 1.524)) hide))
  (property "Note" "Grove connector" (at 194.31 54.61 0) (effects (font (size 1.524 1.524)) hide)) (pin "1") (pin "2") (pin "3") (pin "4"))

 (symbol (lib_id "guarduino_power-rescue:R") (at 195.58 80.01 0) (unit 1) (in_bom yes) (on_board yes) (dnp no)
  (property "Reference" "R2" (at 197.612 80.01 90) (effects (font (size 1.27 1.27))))
  (property "Value" "10k" (at 195.58 80.01 90) (effects (font (size 1.27 1.27))))
  (property "Footprint" "Resistors_SMD:R_0603" (at 193.802 80.01 90) (effects (font (size 1.27 1.27)) hide))
  (property "Datasheet" "" (at 195.58 80.01 0) (effects (font (size 1.27 1.27))))
  (property "Part Number" "RC0603FR-0710KL" (at 195.58 80.01 0) (effects (font (size 1.524 1.524)) hide))
  (property "Manufacturer" "Yageo" (at 195.58 80.01 0) (effects (font (size 1.524 1.524)) hide))
  (property "Package" "0603" (at 195.58 80.01 0) (effects (font (size 1.524 1.524)) hide))
  (property "Supplier" "Farnell" (at 195.58 80.01 0) (effects (font (size 1.524 1.524)) hide))
  (property "Order Code" "9238603" (at 195.58 80.01 0) (effects (font (size 1.524 1.524)) hide))
  (property "Alt. Supplier" "Open Parts Library" (at 195.58 80.01 0) (effects (font (size 1.524 1.524)) hide))
  (property "Alt. Order Code" "301010299" (at 195.58 80.01 0) (effects (font (size 1.524 1.524)) hide))
  (property "Note" "10kΩ/1% 0603 resistor" (at 195.58 80.01 0) (effects (font (size 1.524 1.524)) hide)) (pin "1") (pin "2"))

 (symbol (lib_id "guarduino_power-rescue:LED") (at 195.58 91.44 90) (unit 1) (in_bom yes) (on_board yes) (dnp no)
  (property "Reference" "D3" (at 193.04 91.44 0) (effects (font (size 1.27 1.27))))
  (property "Value" "LED GREEN" (at 198.12 91.44 0) (effects (font (size 1.27 1.27))))
  (property "Footprint" "LEDs:LED_0603" (at 195.58 91.44 0) (effects (font (size 1.27 1.27)) hide))
  (property "Datasheet" "" (at 195.58 91.44 0) (effects (font (size 1.27 1.27))))
  (property "Part Number" "19-217-G7C-AN1P2-3T" (at 195.58 91.44 0) (effects (font (size 1.524 1.524)) hide))
  (property "Manufacturer" "Everlight" (at 195.58 91.44 0) (effects (font (size 1.524 1.524)) hide))
  (property "Package" "0603" (at 195.58 91.44 0) (effects (font (size 1.524 1.524)) hide))
  (property "Supplier" "Farnell" (at 195.58 91.44 0) (effects (font (size 1.524 1.524)) hide))
  (property "Order Code" "8554609" (at 195.58 91.44 0) (effects (font (size 1.524 1.524)) hide))
  (property "Alt. Supplier" "Open Parts Library" (at 195.58 91.44 0) (effects (font (size 1.524 1.524)) hide))
  (property "Alt. Order Code" "304090043" (at 195.58 91.44 0) (effects (font (size 1.524 1.524)) hide))
  (property "Note" "Green 0603 LED" (at 195.58 91.44 0) (effects (font (size 1.524 1.524)) hide)) (pin "1") (pin "2"))

 (symbol (lib_id "guarduino_power-rescue:D_Schottky") (at 125.73 104.14 180) (unit 1) (in_bom yes) (on_board yes) (dnp no)
  (property "Reference" "D1" (at 125.73 106.68 0) (effects (font (size 1.27 1.27))))
  (property "Value" "1N5819" (at 125.73 101.6 0) (effects (font (size 1.27 1.27))))
  (property "Footprint" "Diodes_SMD:SOD-123" (at 125.73 104.14 0) (effects (font (size 1.27 1.27)) hide))
  (property "Datasheet" "" (at 125.73 104.14 0) (effects (font (size 1.27 1.27))))
  (property "Part Number" "1N5819HW-7-F" (at 125.73 104.14 0) (effects (font (size 1.524 1.524)) hide))
  (property "Manufacturer" "Diodes" (at 125.73 104.14 0) (effects (font (size 1.524 1.524)) hide))
  (property "Package" "DO-214AC" (at 125.73 104.14 0) (effects (font (size 1.524 1.524)) hide))
  (property "Supplier" "Farnell" (at 125.73 104.14 0) (effects (font (size 1.524 1.524)) hide))
  (property "Order Code" "1773475" (at 125.73 104.14 0) (effects (font (size 1.524 1.524)) hide))
  (property "Alt. Supplier" "Open Parts Library" (at 125.73 104.14 0) (effects (font (size 1.524 1.524)) hide))
  (property "Alt. Order Code" "304020027" (at 125.73 104.14 0) (effects (font (size 1.524 1.524)) hide))
  (property "Note" "Schottky rectifier 40 V 1 A SOD-123" (at 125.73 104.14 0) (effects (font (size 1.524 1.524)) hide)) (pin "1") (pin "2"))

 (symbol (lib_id "guarduino_power-rescue:VR") (at 97.79 58.42 0) (unit 1) (in_bom yes) (on_board yes) (dnp no)
  (property "Reference" "VR1" (at 100.33 58.42 90) (effects (font (size 1.27 1.27)) (justify top)))
  (property "Value" "275V" (at 102.87 58.42 90) (effects (font (size 1.27 1.27))))
  (property "Footprint" "Varistors:RV_Disc_D15.5_W5_P7.5" (at 97.79 58.42 0) (effects (font (size 1.27 1.27)) hide))
  (property "Datasheet" "" (at 97.79 58.42 0) (effects (font (size 1.27 1.27))))
  (property "Part Number" "B72214S0271K101" (at 97.79 58.42 0) (effects (font (size 1.524 1.524)) hide))
  (property "Manufacturer" "Epcos" (at 97.79 58.42 0) (effects (font (size 1.524 1.524)) hide))
  (property "Package" "D15.5_W5_P7.5" (at 97.79 58.42 0) (effects (font (size 1.524 1.524)) hide))
  (property "Supplier" "Farnell" (at 97.79 58.42 0) (effects (font (size 1.524 1.524)) hide))
  (property "Order Code" "1004362" (at 97.79 58.42 0) (effects (font (size 1.524 1.524)) hide))
  (property "Note" "275 VAC SIOV metal oxide varistor" (at 97.79 58.42 0) (effects (font (size 1.524 1.524)) hide)) (pin "1") (pin "2"))

 (symbol (lib_id "guarduino_power-rescue:F_Small") (at 143.51 60.96 0) (unit 1) (in_bom yes) (on_board yes) (dnp no)
  (property "Reference" "F2" (at 143.51 59.055 0) (effects (font (size 1.27 1.27))))
  (property "Value" "T1A" (at 143.51 62.865 0) (effects (font (size 1.27 1.27))))
  (property "Footprint" "Fuse_Holders_and_Fuses:Fuseholder5x20_horiz_open_Schurter_0031_8201" (at 143.51 60.96 0) (effects (font (size 1.27 1.27)) hide))
  (property "Datasheet" "" (at 143.51 60.96 0) (effects (font (size 1.27 1.27))))
  (property "Part Number" "0031.8201" (at 143.51 60.96 0) (effects (font (size 1.524 1.524)) hide))
  (property "Manufacturer" "Schurter" (at 143.51 60.96 0) (effects (font (size 1.524 1.524)) hide))
  (property "Package" "5mmx20mm" (at 143.51 60.96 0) (effects (font (size 1.524 1.524)) hide))
  (property "Supplier" "Farnell" (at 143.51 60.96 0) (effects (font (size 1.524 1.524)) hide))
  (property "Order Code" "1162740" (at 143.51 60.96 0) (effects (font (size 1.524 1.524)) hide))
  (property "Note" "Fuse holder for slow acting 1A fuse" (at 143.51 60.96 0) (effects (font (size 1.524 1.524)) hide)) (pin "1") (pin "2"))

 (symbol (lib_id "guarduino_power-rescue:CONN_01X01") (at 81.28 106.68 0) (mirror y) (unit 1) (in_bom yes) (on_board yes) (dnp no)
  (property "Reference" "H1" (at 81.28 104.14 0) (effects (font (size 1.27 1.27))))
  (property "Value" "⌀3mm" (at 78.74 106.68 0) (effects (font (size 1.27 1.27)) (justify left)))
  (property "Footprint" "Mounting_Holes:MountingHole_3.2mm_M3" (at 81.28 106.68 0) (effects (font (size 1.27 1.27)) hide))
  (property "Datasheet" "" (at 81.28 106.68 0) (effects (font (size 1.27 1.27)))) (pin "1"))

 (symbol (lib_id "guarduino_power-rescue:CONN_01X01") (at 81.28 111.76 0) (mirror y) (unit 1) (in_bom yes) (on_board yes) (dnp no)
  (property "Reference" "H2" (at 81.28 109.22 0) (effects (font (size 1.27 1.27))))
  (property "Value" "⌀3mm" (at 78.74 111.76 0) (effects (font (size 1.27 1.27)) (justify left)))
  (property "Footprint" "Mounting_Holes:MountingHole_3.2mm_M3" (at 81.28 111.76 0) (effects (font (size 1.27 1.27)) hide))
  (property "Datasheet" "" (at 81.28 111.76 0) (effects (font (size 1.27 1.27))))
  (property "Supplier" "Farnell" (at 81.28 111.76 0) (effects (font (size 1.524 1.524)) hide)) (pin "1"))

 (symbol (lib_id "guarduino_power-rescue:CONN_01X01") (at 81.28 116.84 0) (mirror y) (unit 1) (in_bom yes) (on_board yes) (dnp no)
  (property "Reference" "H3" (at 81.28 114.3 0) (effects (font (size 1.27 1.27))))
  (property "Value" "⌀3mm" (at 78.74 116.84 0) (effects (font (size 1.27 1.27)) (justify left)))
  (property "Footprint" "Mounting_Holes:MountingHole_3.2mm_M3" (at 81.28 116.84 0) (effects (font (size 1.27 1.27)) hide))
  (property "Datasheet" "" (at 81.28 116.84 0) (effects (font (size 1.27 1.27)))) (pin "1"))

 (symbol (lib_id "guarduino_power-rescue:CONN_01X01") (at 81.28 121.92 0) (mirror y) (unit 1) (in_bom yes) (on_board yes) (dnp no)
  (property "Reference" "H4" (at 81.28 119.38 0) (effects (font (size 1.27 1.27))))
  (property "Value" "⌀3mm" (at 78.74 121.92 0) (effects (font (size 1.27 1.27)) (justify left)))
  (property "Footprint" "Mounting_Holes:MountingHole_3.2mm_M3" (at 81.28 121.92 0) (effects (font (size 1.27 1.27)) hide))
  (property "Datasheet" "" (at 81.28 121.92 0) (effects (font (size 1.27 1.27)))) (pin "1"))

 (sheet_instances (path "" (page "1"))))
